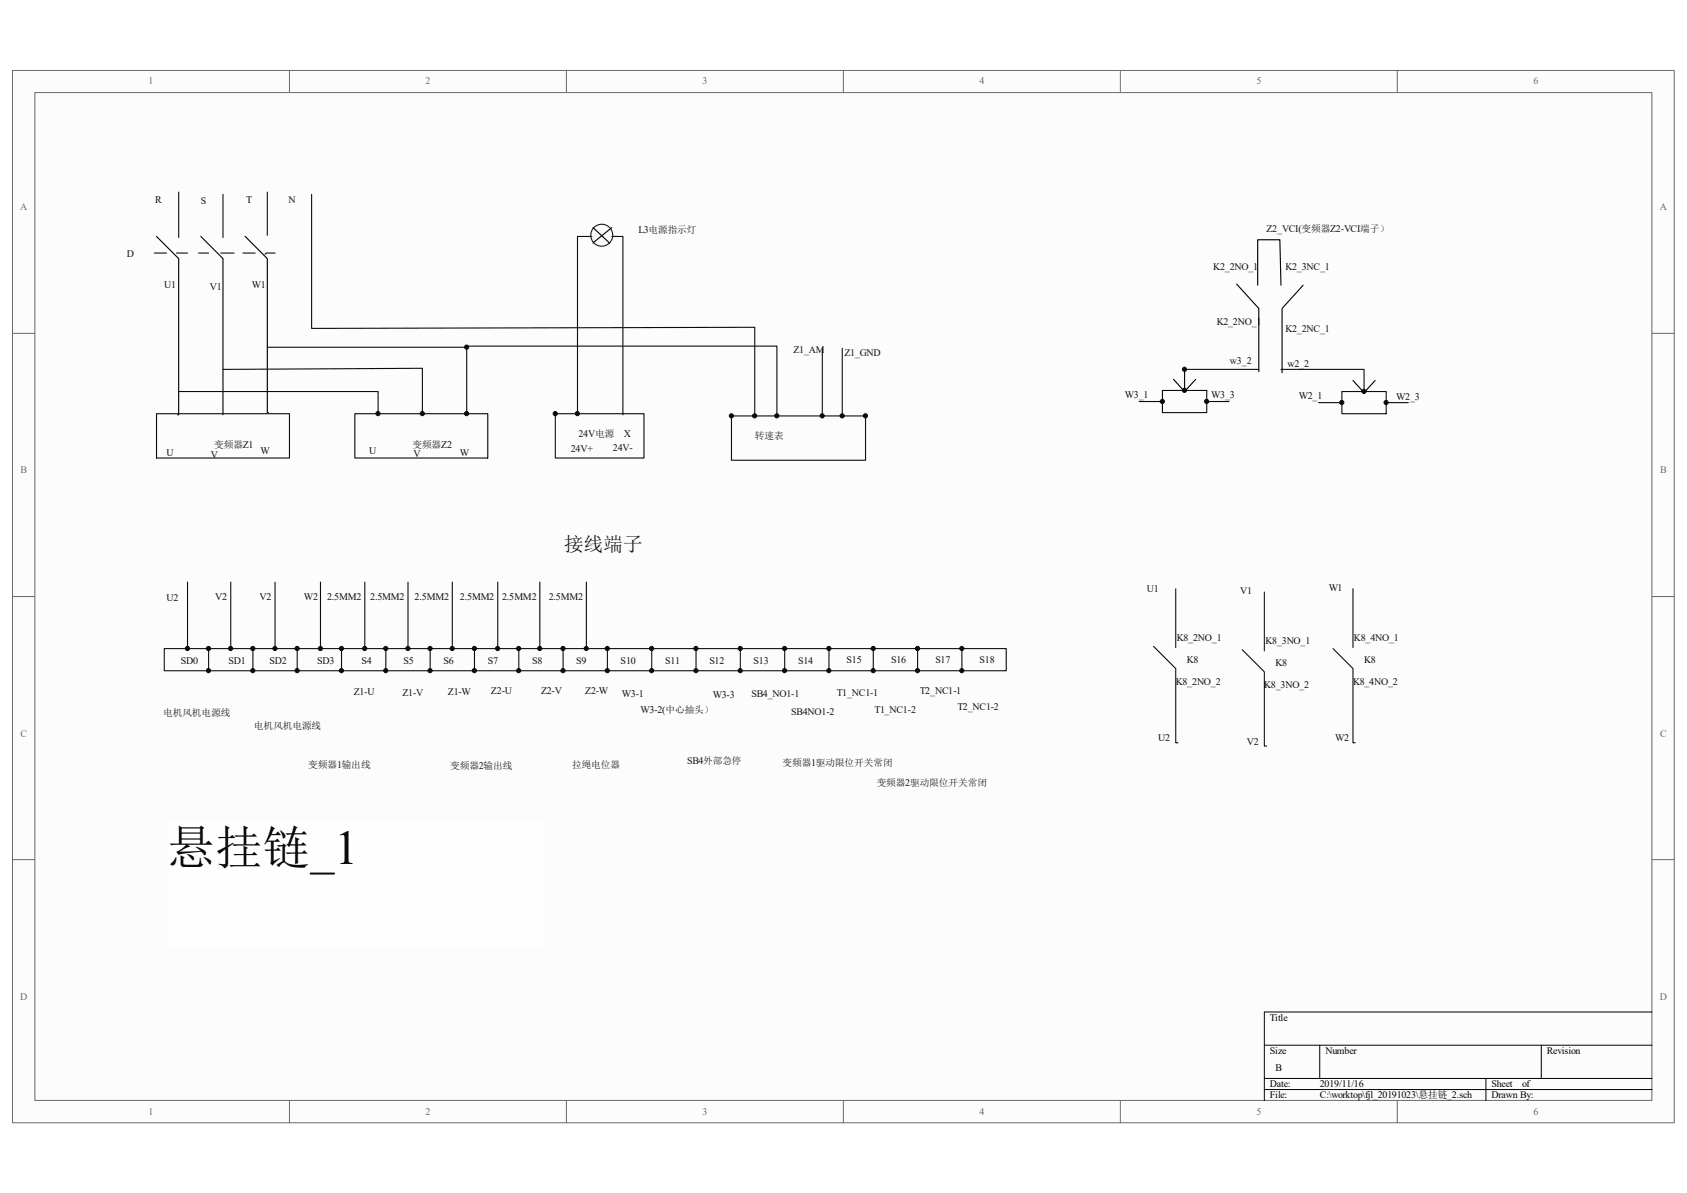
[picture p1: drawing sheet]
<svg xmlns="http://www.w3.org/2000/svg" width="297mm" height="210mm" viewBox="0 0 297 210" stroke-linecap="round" stroke-linejoin="round" font-family="sans-serif">
<path d="M2.2 12.4h292.6v185.3h-292.6z" fill="#fcfcfc"/>
<path d="M2.2 12.4h292.6v185.3h-292.6z" fill="none" stroke="#6a6a6a" stroke-width=".18"/>
<path d="M6.2 16.3h284.6v177.4h-284.6z" fill="#fcfcfc"/>
<g fill="none" stroke="#6a6a6a" stroke-width=".18">
<path d="M6.1 16.3h284.7v177.4h-284.7zM51 12.4v3.9M99.7 12.4v3.9M148.5 12.4v3.9M197.2 12.4v3.9M246 12.4v3.9M2.2 58.7h3.9M290.9 58.7h3.9M2.2 105h3.9M290.9 105h3.9M2.2 151.3h3.9M290.9 151.3h3.9"/>
<path d="M51 193.8v3.9M99.7 193.8v3.9M148.5 193.8v3.9M197.2 193.8v3.9M246 193.8v3.9"/>
</g>
<path d="M290.9 178.2h-68.3v15.6M222.6 184h68.3M222.6 189.9h68.3M222.6 191.8h68.3M232.4 184v5.9M261.6 189.9v3.9M271.4 184v5.9" fill="none" stroke="#000" stroke-width=".18"/>
<g fill="none" stroke="#0e0e0e" stroke-width=".19">
<path d="M31.5 33.8v8M39.3 34.2v7.6M47.1 33.8v7.6M54.9 34.2v23.6l78-.2v15.6M27.2 44.6h2.1M31.1 44.6h1.9M35 44.6h1.7M38.9 44.6h2.3M42.8 44.6h2.1M48.4 44.6h-1.5l-.2 .1M104.2 41.6h-2.5v31.2M107.7 41.6h2v31.4"/>
<path d="M27.6 72.8h23.4v7.8h-23.4zM31.5 68.9h35.1v3.9M39.3 65l35.1-.2v8M47.1 61.1h35.1M62.5 72.8h23.4v7.8h-23.4zM82.2 72.8v-11.9h54.6v12.3M97.8 72.8v7.8h15.6v-7.8h-15.8v.2M144.8 61.3v11.9M148.3 61.3v11.9M152.4 73v8h-23.6v-7.8M152.4 73.2h-23.8v.2M200.6 70.7h4.1"/>
<path d="M204.7 68.7h7.8v3.9h-7.8zM208.6 64.8v3.9M208.6 65h13M212.5 70.7h3.9M225.5 65h14.7v3.9M232.2 70.9h4.1M236.3 68.9h7.8v3.9h-7.8zM244.1 70.9h3.9M33 102.5v11.7M36.7 114.2v3.9M40.6 102.5v11.7M44.5 114.2v3.9"/>
<path d="M48.4 102.5v11.7M52.3 114.2v3.9M56.4 102.5v11.7M60.1 114.2v3.9M64.2 102.5v11.7M67.9 114.2v3.9M71.8 102.5v11.7M75.7 114.2v3.9M79.6 102.5v11.7M83.5 114.2v3.9M87.6 102.5v11.7M91.3 114.2v3.9"/>
<path d="M95 102.5v11.7M99.1 114.2v3.9M103.2 102.5v11.7M106.9 114.2v3.9M114.7 114.2v3.9M122.5 114.2v3.9M130.3 114.2v3.9M138.1 114.2v3.9M145.9 114.2h-117v3.9h148.3v-3.9h-31.3v3.9M153.7 114.2v3.9M161.6 114.2v3.9M169.4 114.2v3.9"/>
<path d="M203.1 113.8l3.9 3.9v13.1h.4M207 103.6v10.4M218.7 114.4l3.9 3.9v13h.4M222.6 104.2v10.4M234.7 114.2l3.5 3.5v13.1h.4M238.2 103.6v10.4"/>
</g>
<path d="M27.6 41.6l3.9 3.9v27.5h-.2M35.4 41.6l3.9 3.9v27.5M43.2 41.6l3.9 3.9v27.1h.2M104.4 40.1l2.9 2.7M107.7 40.1l-3.3 2.7M217.7 50l3.9 4.3v11.1M221.4 50.2v-8h3.9l.2 8M229.4 50.2l-3.7 4.1v11.3M206.6 66.8l2 2.1 1.9-2.1M238.2 67l2 2.1 1.9-2.1" fill="none" stroke="#000" stroke-width=".19"/>
<path d="M107.9 41.6a1.93 1.93 0 0 0-2.7-1.9 1.93 1.93 0 0 0-.5 3.2 1.93 1.93 0 0 0 3.1-1.1" fill="none" stroke="#1c1c1c" stroke-width=".19"/>
<path d="M29.5 144.7h66.3v21.7h-66.3z" fill="#fefefe"/>
<path d="M29.5 144.6h66.3v21.8h-66.3z" fill="none" stroke="#fefefe" stroke-width=".18"/>
<g fill="#0e0e0e" stroke="#0e0e0e" stroke-width=".18">
<circle cx="33" cy="114.2" r=".37"/>
<circle cx="36.7" cy="118.1" r=".37"/>
<circle cx="36.7" cy="114.2" r=".37"/>
<circle cx="40.6" cy="114.2" r=".37"/>
<circle cx="44.5" cy="118.1" r=".37"/>
<circle cx="44.5" cy="114.2" r=".37"/>
<circle cx="48.4" cy="114.2" r=".37"/>
<circle cx="52.3" cy="118.1" r=".37"/>
<circle cx="52.3" cy="114.2" r=".37"/>
<circle cx="56.4" cy="114.2" r=".37"/>
<circle cx="60.1" cy="118.1" r=".37"/>
<circle cx="60.1" cy="114.2" r=".37"/>
<circle cx="64.2" cy="114.2" r=".37"/>
<circle cx="66.5" cy="72.8" r=".37"/>
<circle cx="67.9" cy="118.1" r=".37"/>
<circle cx="67.9" cy="114.2" r=".37"/>
<circle cx="71.8" cy="114.2" r=".37"/>
<circle cx="74.3" cy="72.8" r=".37"/>
<circle cx="75.7" cy="118.1" r=".37"/>
<circle cx="75.7" cy="114.2" r=".37"/>
<circle cx="79.6" cy="114.2" r=".37"/>
<circle cx="82.2" cy="72.8" r=".37"/>
<circle cx="82.2" cy="61.1" r=".37"/>
<circle cx="83.5" cy="118.1" r=".37"/>
<circle cx="83.5" cy="114.2" r=".37"/>
<circle cx="87.6" cy="114.2" r=".37"/>
<circle cx="91.3" cy="118.1" r=".37"/>
<circle cx="91.3" cy="114.2" r=".37"/>
<circle cx="95" cy="114.2" r=".37"/>
<circle cx="97.8" cy="72.8" r=".37"/>
<circle cx="99.1" cy="118.1" r=".37"/>
<circle cx="99.1" cy="114.2" r=".37"/>
<circle cx="101.7" cy="72.8" r=".37"/>
<circle cx="103.2" cy="114.2" r=".37"/>
<circle cx="106.9" cy="118.1" r=".37"/>
<circle cx="106.9" cy="114.2" r=".37"/>
<circle cx="114.7" cy="118.1" r=".37"/>
<circle cx="114.7" cy="114.2" r=".37"/>
<circle cx="122.5" cy="118.1" r=".37"/>
<circle cx="122.5" cy="114.2" r=".37"/>
<circle cx="128.8" cy="73.2" r=".37"/>
<circle cx="130.3" cy="118.1" r=".37"/>
<circle cx="130.3" cy="114.2" r=".37"/>
<circle cx="132.9" cy="73.2" r=".37"/>
<circle cx="136.8" cy="73.2" r=".37"/>
<circle cx="138.1" cy="118.1" r=".37"/>
<circle cx="138.1" cy="114.2" r=".37"/>
<circle cx="144.8" cy="73.2" r=".37"/>
<circle cx="145.9" cy="118.1" r=".37"/>
<circle cx="145.9" cy="114.2" r=".37"/>
<circle cx="148.3" cy="73.2" r=".37"/>
<circle cx="152.4" cy="73.2" r=".37"/>
<circle cx="153.7" cy="118.1" r=".37"/>
<circle cx="153.7" cy="114.2" r=".37"/>
<circle cx="161.5" cy="118.1" r=".37"/>
<circle cx="161.5" cy="114.2" r=".37"/>
<circle cx="169.3" cy="118.1" r=".37"/>
<circle cx="169.3" cy="114.2" r=".37"/>
<circle cx="204.6" cy="70.7" r=".37"/>
<circle cx="208.5" cy="68.7" r=".37"/>
<circle cx="208.5" cy="65" r=".37"/>
<circle cx="212.4" cy="70.7" r=".37"/>
<circle cx="236.2" cy="70.9" r=".37"/>
<circle cx="240.1" cy="68.9" r=".37"/>
<circle cx="244" cy="70.9" r=".37"/>
</g>
<text font-size="8.3" x="29.5" y="152.1">悬挂链_1</text>
<text font-size="3.4" fill="#0e0e0e" x="99.3" y="96.9">接线端子</text>
<g font-size="1.8" fill="#696969">
<text x="26.2" y="14.9">1</text>
<text x="74.9" y="14.9">2</text>
<text x="123.7" y="14.9">3</text>
<text x="172.5" y="14.9">4</text>
<text x="221.2" y="14.9">5</text>
<text x="270" y="14.9">6</text>
<text x="3.6" y="37">A</text>
<text x="292.2" y="37">A</text>
<text x="3.6" y="83.4">B</text>
<text x="292.3" y="83.4">B</text>
<text x="3.6" y="129.7">C</text>
<text x="292.3" y="129.7">C</text>
<text x="3.6" y="176">D</text>
<text x="292.2" y="176">D</text>
<text x="26.2" y="196.3">1</text>
<text x="74.9" y="196.3">2</text>
<text x="123.7" y="196.3">3</text>
<text x="172.5" y="196.3">4</text>
<text x="221.2" y="196.3">5</text>
<text x="270" y="196.3">6</text>
</g>
<g font-size="1.8" fill="#0e0e0e">
<text x="27.3" y="35.7">R</text>
<text x="35.3" y="35.9">S</text>
<text x="43.3" y="35.7">T</text>
<text x="50.8" y="35.7">N</text>
<text x="112.4" y="41">L3电源指示灯</text>
<text x="223" y="40.8">Z2_VCI(变频器Z2-VCI端子）</text>
<text x="22.3" y="45.3">D</text>
<text x="213.6" y="47.5">K2_2NO_1</text>
<text x="226.3" y="47.5">K2_3NC_1</text>
<text x="28.9" y="50.8">U1</text>
<text x="36.9" y="51">V1</text>
<text x="44.3" y="50.8">W1</text>
<text x="214.2" y="57.2">K2_2NO_1</text>
<text x="226.3" y="58.4">K2_2NC_1</text>
<text x="139.7" y="62.1">Z1_AM</text>
<text x="148.7" y="62.7">Z1_GND</text>
<text x="216.5" y="64">w3_2</text>
<text x="226.7" y="64.6">w2_2</text>
<text x="198" y="70.1">W3_1</text>
<text x="213.2" y="70.1">W3_3</text>
<text x="228.6" y="70.3">W2_1</text>
<text x="245.8" y="70.4">W2_3</text>
<text x="101.9" y="76.9">24V电源</text>
<text x="109.8" y="76.9">X</text>
<text x="29.3" y="80.2">U</text>
<text x="37.1" y="80.6">V</text>
<text x="45.9" y="80">W</text>
<text x="65" y="80">U</text>
<text x="72.8" y="80.4">V</text>
<text x="81" y="80.2">W</text>
<text x="100.5" y="79.6">24V+</text>
<text x="107.9" y="79.4">24V-</text>
<text x="29.3" y="105.7">U2</text>
<text x="37.9" y="105.6">V2</text>
<text x="45.7" y="105.6">V2</text>
<text x="53.5" y="105.6">W2</text>
<text x="57.6" y="105.6">2.5MM2</text>
<text x="65.2" y="105.6">2.5MM2</text>
<text x="73" y="105.6">2.5MM2</text>
<text x="81" y="105.6">2.5MM2</text>
<text x="88.4" y="105.6">2.5MM2</text>
<text x="96.6" y="105.6">2.5MM2</text>
<text x="201.9" y="104.2">U1</text>
<text x="218.3" y="104.6">V1</text>
<text x="233.9" y="104">W1</text>
<text x="207.2" y="112.8">K8_2NO_1</text>
<text x="222.8" y="113.4">K8_3NO_1</text>
<text x="238.4" y="112.8">K8_4NO_1</text>
<text x="31.8" y="116.9">SD0</text>
<text x="40.2" y="116.9">SD1</text>
<text x="47.5" y="116.9">SD2</text>
<text x="55.8" y="116.9">SD3</text>
<text x="63.6" y="116.9">S4</text>
<text x="71" y="116.9">S5</text>
<text x="78.1" y="116.9">S6</text>
<text x="85.9" y="116.9">S7</text>
<text x="93.7" y="116.9">S8</text>
<text x="101.5" y="116.9">S9</text>
<text x="109.3" y="116.9">S10</text>
<text x="117.1" y="116.9">S11</text>
<text x="124.9" y="116.9">S12</text>
<text x="132.7" y="116.9">S13</text>
<text x="140.5" y="116.9">S14</text>
<text x="149.1" y="116.7">S15</text>
<text x="156.9" y="116.7">S16</text>
<text x="164.7" y="116.7">S17</text>
<text x="172.5" y="116.7">S18</text>
<text x="209" y="116.7">K8</text>
<text x="224.5" y="117.3">K8</text>
<text x="240.2" y="116.7">K8</text>
<text x="62.3" y="122.3">Z1-U</text>
<text x="70.9" y="122.5">Z1-V</text>
<text x="78.9" y="122.3">Z1-W</text>
<text x="86.4" y="122.1">Z2-U</text>
<text x="95.3" y="122.1">Z2-V</text>
<text x="103" y="122.1">Z2-W</text>
<text x="109.5" y="122.7">W3-1</text>
<text x="112.8" y="125.5">W3-2(中心抽头）</text>
<text x="125.5" y="122.9">W3-3</text>
<text x="132.3" y="122.7">SB4_NO1-1</text>
<text x="139.3" y="125.9">SB4NO1-2</text>
<text x="147.3" y="122.5">T1_NC1-1</text>
<text x="154" y="125.5">T1_NC1-2</text>
<text x="161.9" y="122.1">T2_NC1-1</text>
<text x="168.6" y="125.1">T2_NC1-2</text>
<text x="207" y="120.6">K8_2NO_2</text>
<text x="222.6" y="121.2">K8_3NO_2</text>
<text x="238.2" y="120.6">K8_4NO_2</text>
<text x="203.9" y="130.5">U2</text>
<text x="219.5" y="131.1">V2</text>
<text x="235.1" y="130.5">W2</text>
<text x="121" y="134.4">SB4外部急停</text>
</g>
<g font-size="1.8">
<text x="223.6" y="179.7">Title</text>
<text x="223.6" y="185.5">Size</text>
<text x="233.3" y="185.5">Number</text>
<text x="272.3" y="185.5">Revision</text>
<text x="223.6" y="191.4">Date:</text>
<text x="224.5" y="188.5">B</text>
<text x="232.4" y="191.4">2019/11/16</text>
<text x="262.6" y="191.4">Sheet</text>
<text x="268" y="191.4">of</text>
<text x="223.6" y="193.3">File:</text>
<text x="232.4" y="193.3">C:\worktop\fjl_20191023\悬挂链_2.sch</text>
<text x="262.6" y="193.3">Drawn By:</text>
</g>
<g font-size="1.7" fill="#0e0e0e">
<text x="132.9" y="77.3">转速表</text>
<text x="37.7" y="78.8">变频器Z1</text>
<text x="72.6" y="78.8">变频器Z2</text>
<text x="28.7" y="126">电机风机电源线</text>
<text x="44.7" y="128.4">电机风机电源线</text>
<text x="54.3" y="135.2">变频器1输出线</text>
<text x="79.2" y="135.4">变频器2输出线</text>
<text x="100.7" y="135.2">拉绳电位器</text>
<text x="137.8" y="134.8">变频器1驱动限位开关常闭</text>
<text x="154.3" y="138.3">变频器2驱动限位开关常闭</text>
</g>
</svg>
